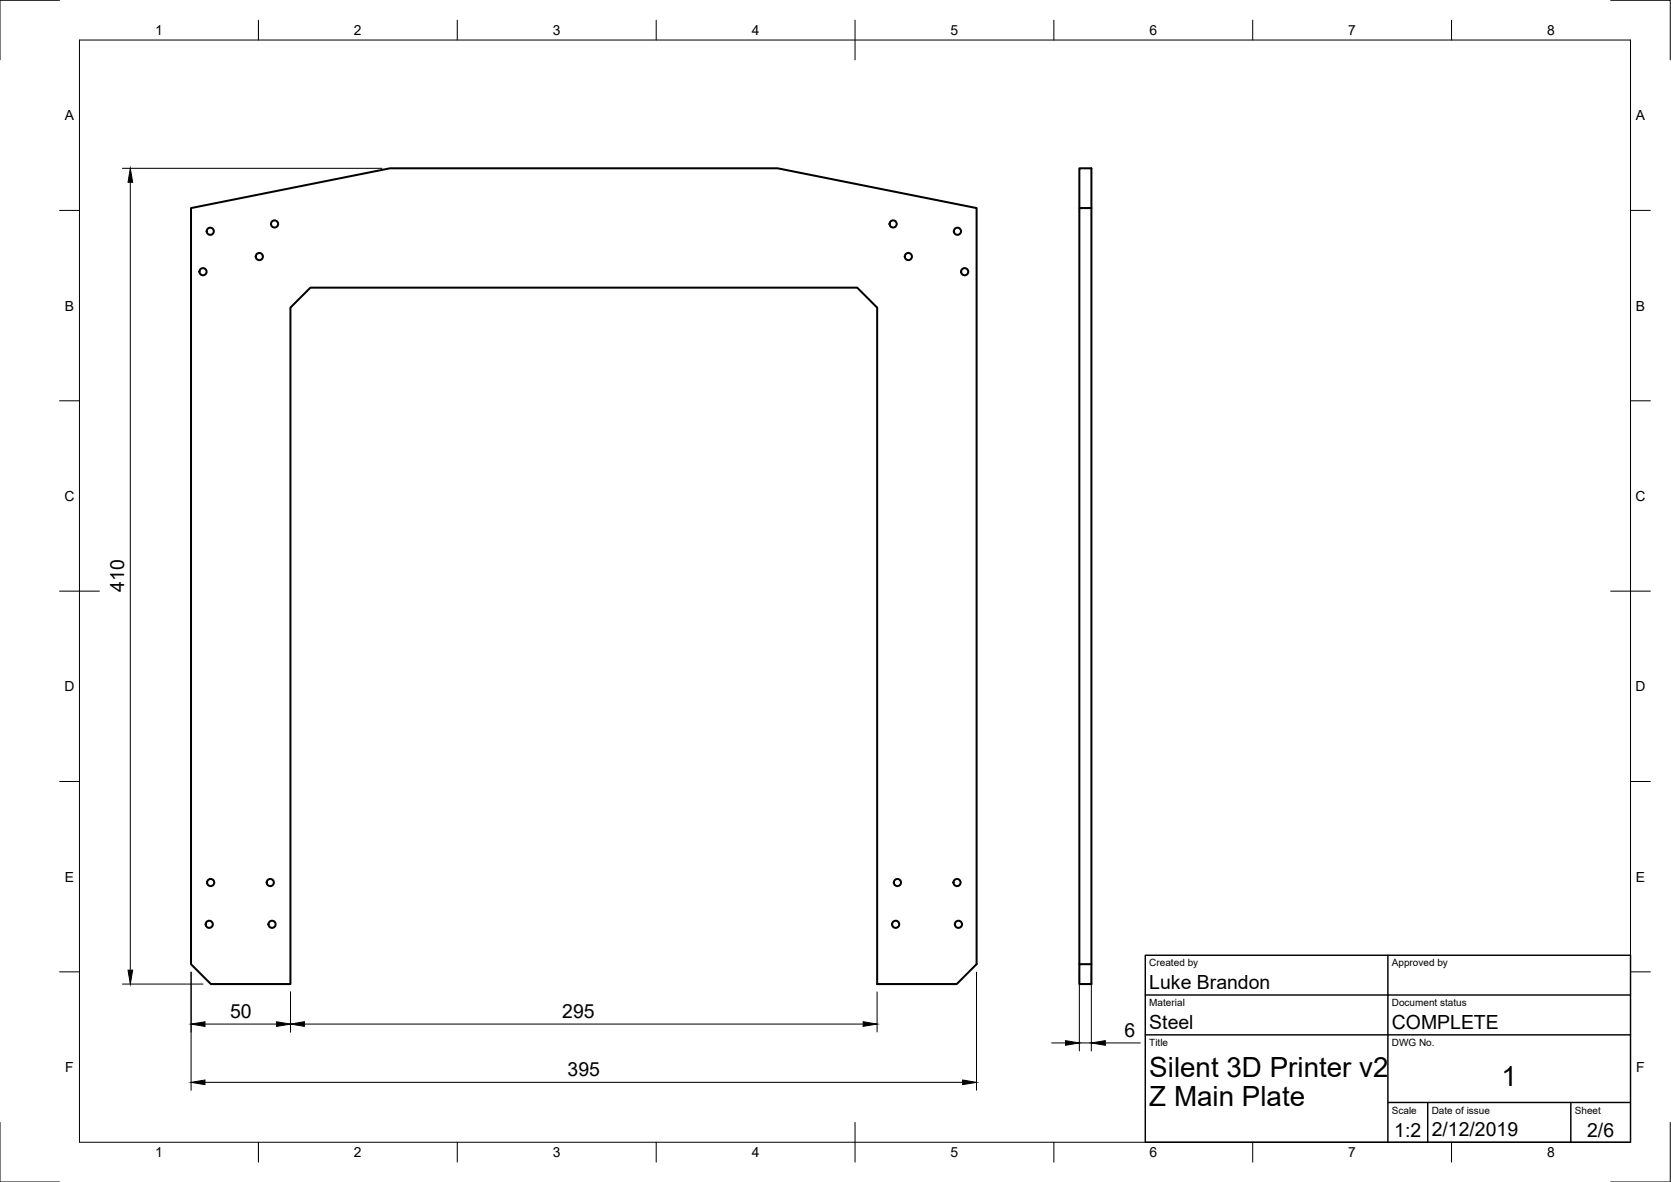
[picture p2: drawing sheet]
<svg xmlns="http://www.w3.org/2000/svg" width="420mm" height="297mm" viewBox="0 0 420 297" stroke-linecap="round" stroke-linejoin="round" font-family="sans-serif">
<!-- layer: Visible -->
<g fill="none" stroke="#000" stroke-width=".51">
<path d="M48 52.3l50-10h97.5l50.1 10v190l-5 5h-20v-170l-5.1-5h-137.5l-5 5v170h-20l-5-5zM271.4 52.3v-10h3v205h-3v-5h3M274.4 52.3h-3v190"/>
<circle cx="52.9" cy="58.1" r=".9"/>
<circle cx="69" cy="56.3" r=".9"/>
<circle cx="224.6" cy="56.3" r=".9"/>
<circle cx="240.7" cy="58.1" r=".9"/>
<circle cx="51" cy="68.3" r=".9"/>
<circle cx="65.2" cy="64.5" r=".9"/>
<circle cx="228.4" cy="64.5" r=".9"/>
<circle cx="242.6" cy="68.3" r=".9"/>
<circle cx="52.6" cy="232.3" r=".9"/>
<circle cx="53" cy="221.8" r=".9"/>
<circle cx="68" cy="221.8" r=".9"/>
<circle cx="68.4" cy="232.3" r=".9"/>
<circle cx="225.2" cy="232.3" r=".9"/>
<circle cx="225.6" cy="221.8" r=".9"/>
<circle cx="240.6" cy="221.8" r=".9"/>
<circle cx="241" cy="232.3" r=".9"/>
</g>
<!-- layer: Border -->
<g fill="none" stroke="#000" stroke-width=".25">
<path d="M15 .1h-15v15M20 10.1h390v276.9h-390zM65 5.1v5M115 5.1v5M165 5.1v5M215 5.1v10M265 5.1v5M315 5.1v5M365 5.1v5M405 .1h15v15M15 52.9h5M410 52.9h5"/>
<path d="M15 100.7h5M410 100.7h5M15 148.6h10M405 148.6h10M15 196.4h5M410 196.4h5M15 244.2h5M410 244.2h5M0 282.1v14.9h15M65 287v5M115 287v5M165 287v5"/>
<path d="M215 282.1v9.9M265 287v5M315 287v5M365 287v5M420 282.1v14.9h-15"/>
</g>
<!-- layer: TitleBlock -->
<path d="M288 240.1h122v46.9h-122zM288 250h122M349 240.1v46.9M288 260.1h122M349 277.1h61M359 277.1v9.9M395 277.1v9.9" fill="none" stroke="#000" stroke-width=".36"/>
<!-- layer: Dimensions -->
<g fill="none" stroke="#000" stroke-width=".25">
<path d="M30.8 42.3h65.2M32.8 45.8v198M30.8 247.3h20.3M48 244.3v29.7M51.5 257.4h18.1M73 249.3v10.1M76.5 257.4h140.5M220.5 249.3v10M245.5 244.3v29.7M271.4 244.3v19.8M274.4 244.3v19.8M51.5 272h190.5"/>
<path d="M264.4 262.1h3.5M271.4 262.1h3M277.9 262.1h8.8"/>
</g>
<path d="M32.8 42.3l.6 3.5h-1.2zM32.2 243.8h1.2l-.6 3.5zM48 257.4l3.5-.6v1.1zM69.6 256.8l3.4 .6-3.4 .5zM73 257.4l3.5-.6v1.1zM217 256.8l3.5 .6-3.5 .5zM48 272l3.5-.6v1.2zM242 271.4l3.5 .6-3.5 .6zM267.9 261.5l3.5 .6-3.5 .6zM274.4 262.1l3.5-.6v1.2z" fill="#000" stroke="#000" stroke-width=".25"/>
<g font-size="7">
<text x="289" y="270.6">Silent 3D Printer v2</text>
<text x="377.5" y="273">1</text>
<text x="289" y="278.1">Z Main Plate</text>
</g>
<g font-size="4.9">
<text x="31.2" y="148.8" transform="rotate(-90 31.2 148.8)">410</text>
<text x="289" y="248.5">Luke Brandon</text>
<text x="57.8" y="255.8">50</text>
<text x="141.4" y="255.8">295</text>
<text x="282.7" y="260.5">6</text>
<text x="289" y="258.6">Steel</text>
<text x="350" y="258.6">COMPLETE</text>
<text x="142.7" y="270.4">395</text>
<text x="350.6" y="285.7">1:2</text>
<text x="360" y="285.5">2/12/2019</text>
<text x="399.1" y="285.7">2/6</text>
</g>
<g font-size="3.5">
<text x="39" y="8.8">1</text>
<text x="89" y="8.8">2</text>
<text x="139" y="8.8">3</text>
<text x="189" y="8.8">4</text>
<text x="239" y="8.8">5</text>
<text x="289" y="8.8">6</text>
<text x="339" y="8.8">7</text>
<text x="389" y="8.8">8</text>
<text x="16.3" y="30.2">A</text>
<text x="411.3" y="30.2">A</text>
<text x="16.3" y="78">B</text>
<text x="411.3" y="78">B</text>
<text x="16.2" y="125.9">C</text>
<text x="411.2" y="125.9">C</text>
<text x="16.2" y="173.7">D</text>
<text x="411.2" y="173.7">D</text>
<text x="16.3" y="221.6">E</text>
<text x="411.3" y="221.6">E</text>
<text x="16.4" y="269.4">F</text>
<text x="411.4" y="269.4">F</text>
<text x="39" y="290.8">1</text>
<text x="89" y="290.8">2</text>
<text x="139" y="290.8">3</text>
<text x="189" y="290.8">4</text>
<text x="239" y="290.8">5</text>
<text x="289" y="290.8">6</text>
<text x="339" y="290.8">7</text>
<text x="389" y="290.8">8</text>
</g>
<g font-size="2.5">
<text x="289" y="242.9">Created by</text>
<text x="350" y="242.9">Approved by</text>
<text x="289" y="252.8">Material</text>
<text x="350" y="252.8">Document status</text>
<text x="289" y="262.9">Title</text>
<text x="350" y="262.9">DWG No.</text>
<text x="350" y="279.9">Scale</text>
<text x="360" y="279.9">Date of issue</text>
<text x="396" y="279.9">Sheet</text>
</g>
</svg>
